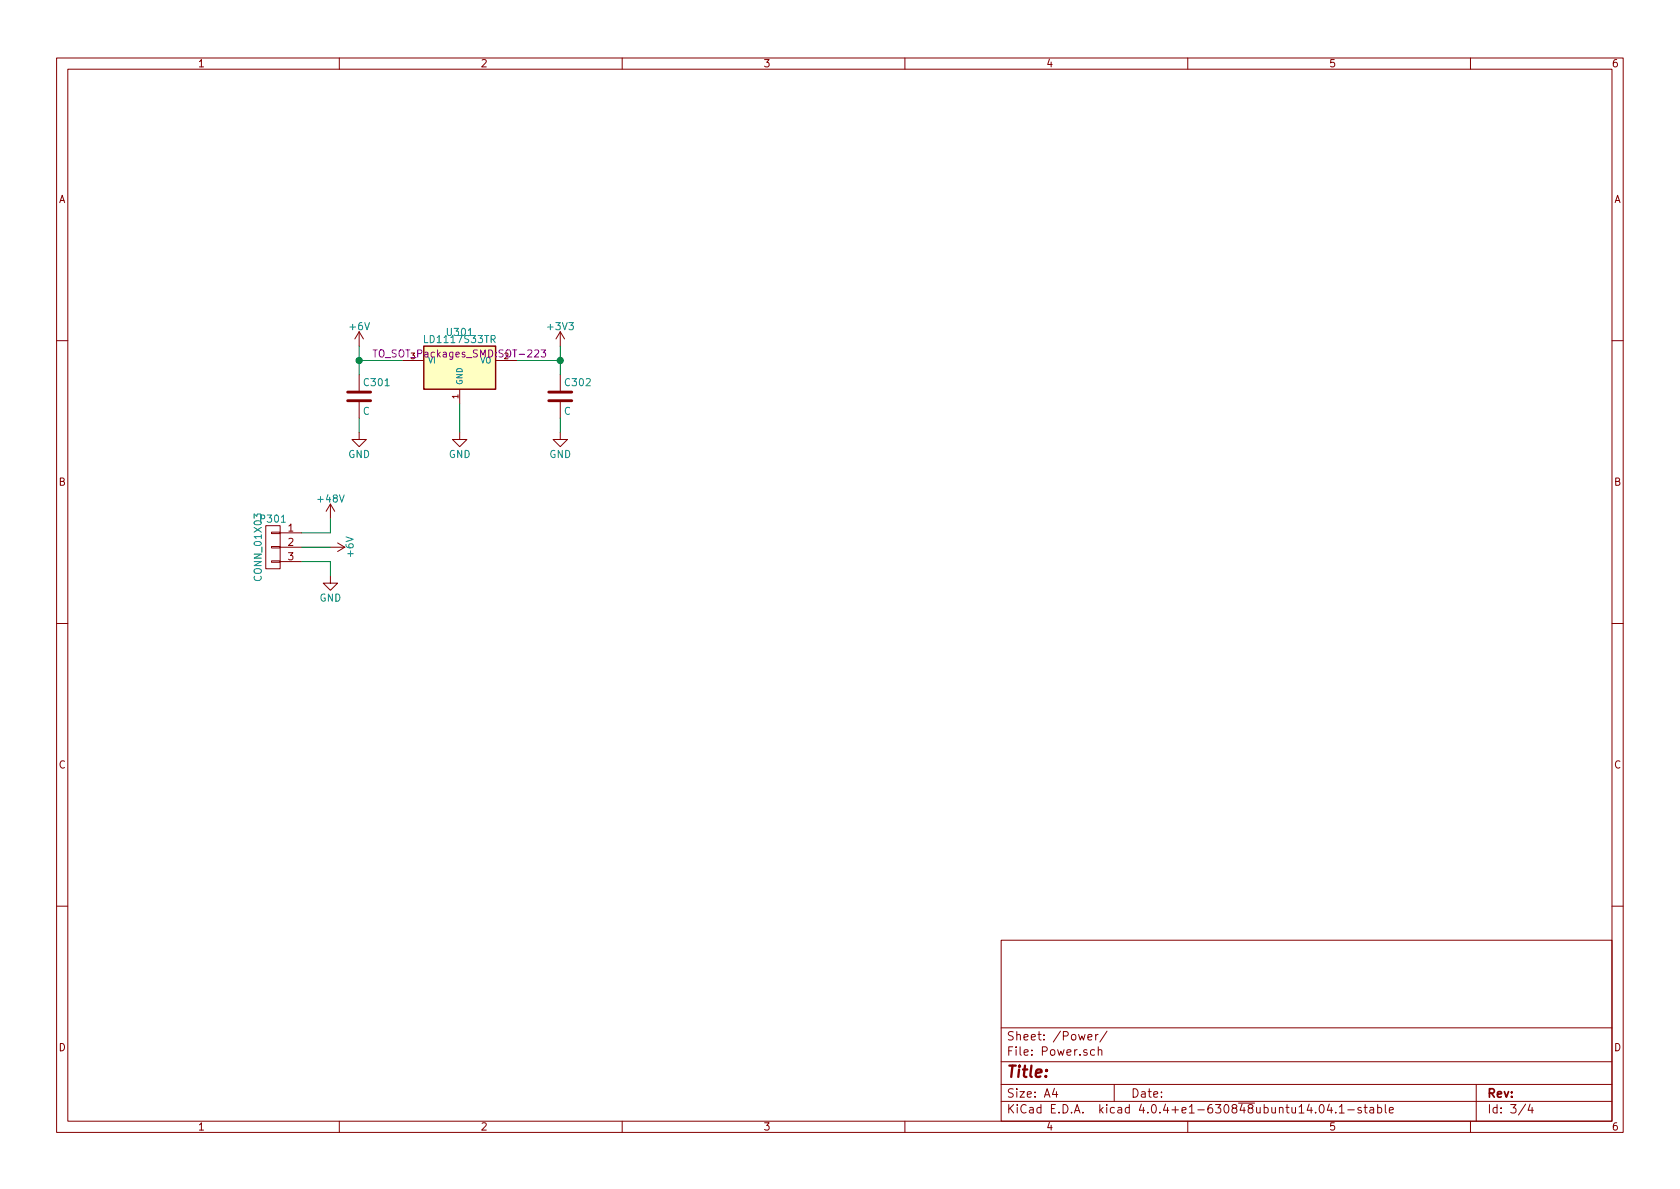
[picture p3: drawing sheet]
EESchema Schematic File Version 2
LIBS:power
LIBS:device
LIBS:transistors
LIBS:conn
LIBS:linear
LIBS:regul
LIBS:74xx
LIBS:cmos4000
LIBS:adc-dac
LIBS:memory
LIBS:xilinx
LIBS:microcontrollers
LIBS:dsp
LIBS:microchip
LIBS:analog_switches
LIBS:motorola
LIBS:texas
LIBS:intel
LIBS:audio
LIBS:interface
LIBS:digital-audio
LIBS:philips
LIBS:display
LIBS:cypress
LIBS:siliconi
LIBS:opto
LIBS:atmel
LIBS:contrib
LIBS:valves
LIBS:wbraun_ic_lib
LIBS:class_e-cache
EELAYER 25 0
EELAYER END
$Descr A4 11693 8268
encoding utf-8
Sheet 3 4
Title ""
Date ""
Rev ""
Comp ""
Comment1 ""
Comment2 ""
Comment3 ""
Comment4 ""
$EndDescr
$Comp
L LD1117S33TR U301
U 1 1
P 3200 2550
F 0 "U301" H 3200 2800 50  0000 C CNN
F 1 "LD1117S33TR" H 3200 2750 50  0000 C CNN
F 2 "TO_SOT_Packages_SMD:SOT-223" H 3200 2650 50  0000 C CNN
F 3 "" H 3200 2550 50  0000 C CNN
	1    3200 2550
	1    0    0    -1  
$EndComp
$Comp
L C C302
U 1 1
P 3900 2750
F 0 "C302" H 3925 2850 50  0000 L CNN
F 1 "C" H 3925 2650 50  0000 L CNN
F 2 "Capacitors_SMD:C_0603" H 3938 2600 50  0001 C CNN
F 3 "" H 3900 2750 50  0000 C CNN
	1    3900 2750
	1    0    0    -1  
$EndComp
$Comp
L C C301
U 1 1
P 2500 2750
F 0 "C301" H 2525 2850 50  0000 L CNN
F 1 "C" H 2525 2650 50  0000 L CNN
F 2 "Capacitors_SMD:C_0603" H 2538 2600 50  0001 C CNN
F 3 "" H 2500 2750 50  0000 C CNN
	1    2500 2750
	1    0    0    -1  
$EndComp
$Comp
L +6V #PWR304
U 1 1
P 2500 2400
F 0 "#PWR304" H 2500 2250 50  0001 C CNN
F 1 "+6V" H 2500 2540 50  0000 C CNN
F 2 "" H 2500 2400 50  0000 C CNN
F 3 "" H 2500 2400 50  0000 C CNN
	1    2500 2400
	1    0    0    -1  
$EndComp
$Comp
L +3V3 #PWR307
U 1 1
P 3900 2400
F 0 "#PWR307" H 3900 2250 50  0001 C CNN
F 1 "+3V3" H 3900 2540 50  0000 C CNN
F 2 "" H 3900 2400 50  0000 C CNN
F 3 "" H 3900 2400 50  0000 C CNN
	1    3900 2400
	1    0    0    -1  
$EndComp
$Comp
L GND #PWR308
U 1 1
P 3900 3000
F 0 "#PWR308" H 3900 2750 50  0001 C CNN
F 1 "GND" H 3900 2850 50  0000 C CNN
F 2 "" H 3900 3000 50  0000 C CNN
F 3 "" H 3900 3000 50  0000 C CNN
	1    3900 3000
	1    0    0    -1  
$EndComp
$Comp
L GND #PWR306
U 1 1
P 3200 3000
F 0 "#PWR306" H 3200 2750 50  0001 C CNN
F 1 "GND" H 3200 2850 50  0000 C CNN
F 2 "" H 3200 3000 50  0000 C CNN
F 3 "" H 3200 3000 50  0000 C CNN
	1    3200 3000
	1    0    0    -1  
$EndComp
$Comp
L GND #PWR305
U 1 1
P 2500 3000
F 0 "#PWR305" H 2500 2750 50  0001 C CNN
F 1 "GND" H 2500 2850 50  0000 C CNN
F 2 "" H 2500 3000 50  0000 C CNN
F 3 "" H 2500 3000 50  0000 C CNN
	1    2500 3000
	1    0    0    -1  
$EndComp
Wire Wire Line
	2500 2400 2500 2600
Wire Wire Line
	2500 2500 2800 2500
Connection ~ 2500 2500
Wire Wire Line
	2500 2900 2500 3000
Wire Wire Line
	3200 2800 3200 3000
Wire Wire Line
	3600 2500 3900 2500
Wire Wire Line
	3900 2400 3900 2600
Connection ~ 3900 2500
Wire Wire Line
	3900 2900 3900 3000
$Comp
L CONN_01X03 P301
U 1 1
P 1900 3800
F 0 "P301" H 1900 4000 50  0000 C CNN
F 1 "CONN_01X03" V 2000 3800 50  0000 C CNN
F 2 "wbraun_smd:terminalBlock-3.5mm-3" H 1900 3800 50  0001 C CNN
F 3 "" H 1900 3800 50  0000 C CNN
	1    1900 3800
	-1   0    0    -1  
$EndComp
$Comp
L GND #PWR303
U 1 1
P 2300 4000
F 0 "#PWR303" H 2300 3750 50  0001 C CNN
F 1 "GND" H 2300 3850 50  0000 C CNN
F 2 "" H 2300 4000 50  0000 C CNN
F 3 "" H 2300 4000 50  0000 C CNN
	1    2300 4000
	1    0    0    -1  
$EndComp
$Comp
L +48V #PWR301
U 1 1
P 2300 3600
F 0 "#PWR301" H 2300 3450 50  0001 C CNN
F 1 "+48V" H 2300 3740 50  0000 C CNN
F 2 "" H 2300 3600 50  0000 C CNN
F 3 "" H 2300 3600 50  0000 C CNN
	1    2300 3600
	1    0    0    -1  
$EndComp
$Comp
L +6V #PWR302
U 1 1
P 2300 3800
F 0 "#PWR302" H 2300 3650 50  0001 C CNN
F 1 "+6V" H 2300 3940 50  0000 C CNN
F 2 "" H 2300 3800 50  0000 C CNN
F 3 "" H 2300 3800 50  0000 C CNN
	1    2300 3800
	0    1    1    0   
$EndComp
Wire Wire Line
	2100 3700 2300 3700
Wire Wire Line
	2300 3700 2300 3600
Wire Wire Line
	2100 3800 2300 3800
Wire Wire Line
	2100 3900 2300 3900
Wire Wire Line
	2300 3900 2300 4000
$EndSCHEMATC
